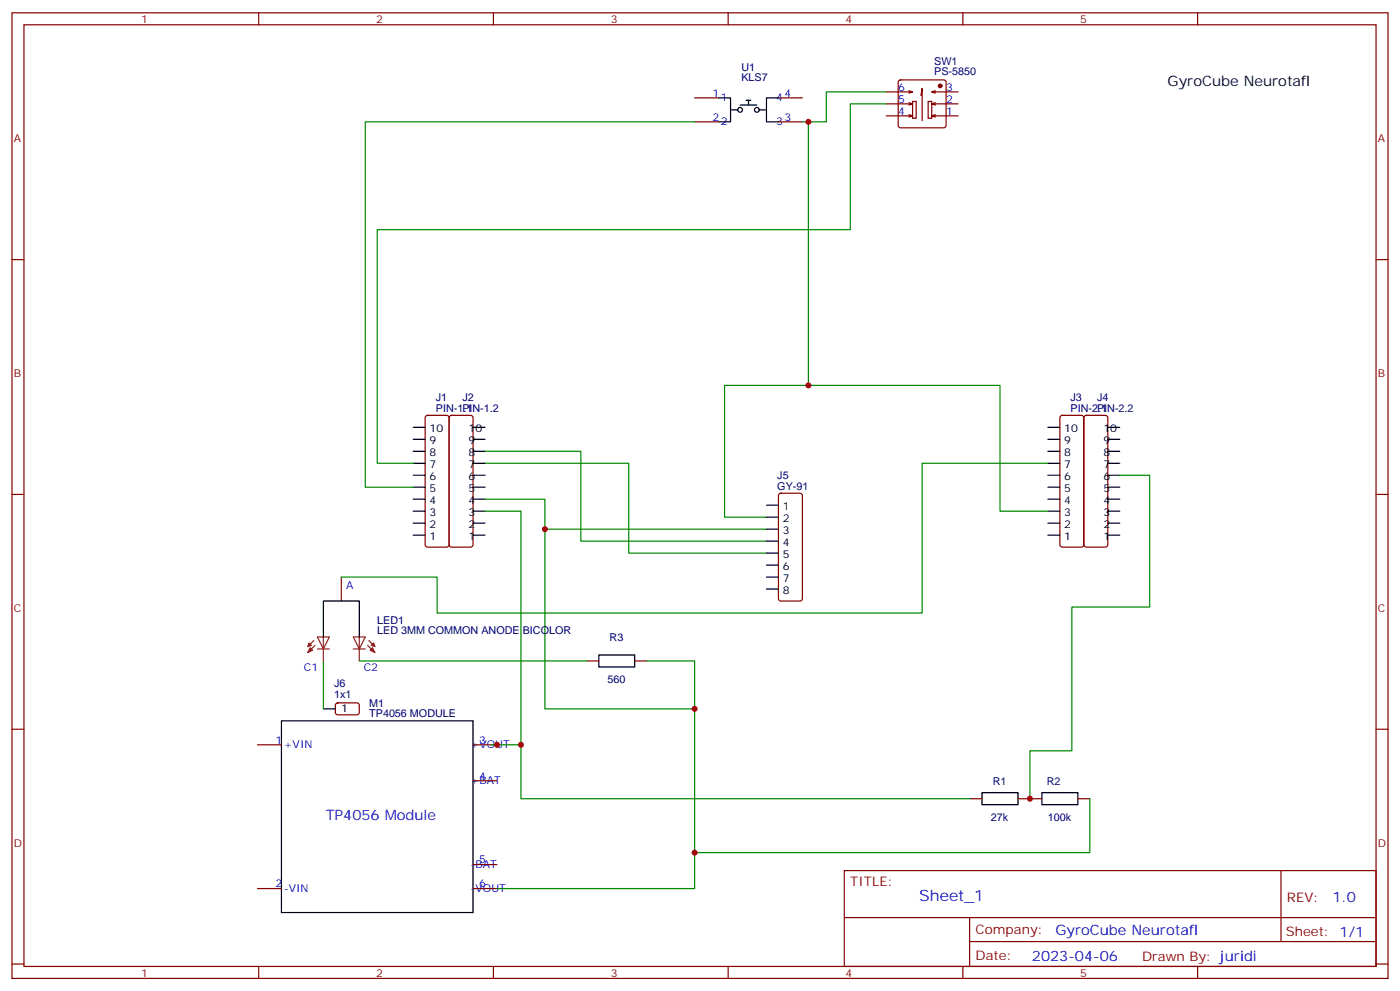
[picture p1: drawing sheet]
<svg xmlns="http://www.w3.org/2000/svg" width="412mm" height="292mm" viewBox="0 0 412 292" stroke-linecap="round" stroke-linejoin="round" font-family="sans-serif">
<g fill="none" stroke="#870000" stroke-width=".35">
<path d="M3.5 3.8h405.4v284.3h-405.4zM7.1 7.3h398.2v277.3h-398.2zM76.2 3.8v3.5M145.3 3.8v3.5M214.5 3.8v3.5M283.6 3.8v3.5M352.8 3.8v3.5M204.6 28.8h7.1M204.6 35.9h7.1M229.3 28.8h7.1M229.3 35.9h7.1M261.1 34.1h7.7l-1 .4"/>
<path d="M261.1 30.6h7.7l-1 .3M261.1 27.1h7.7l-1 .3M264.8 23.7l.5-.2h12.7l.5 .2 .2 .5v12.7l-.2 .5-.5 .2h-12.7l-.5-.2-.2-.5v-12.7zM267.8 33.8l1 .3M267.8 30.2l1 .4M267.8 26.7l1 .4M268.8 29.9h1.1v4.9h-1.1zM271.3 28.1l.3-2.1v9.5M273.4 29.9h1.1v4.9h-1.1zM275.5 33.8l-1 .3M275.5 30.2l-1 .4M275.5 26.7l-1 .4"/>
<path d="M282.2 34.1h-7.7l1 .4M282.2 30.6h-7.7l1 .3M282.2 27.1h-7.7l1 .3M3.5 76.4h3.6M405.3 76.4h3.6M125.5 122.5l.4-.2h5.7l.5 .2 .2 .5v37.4l-.2 .5-.5 .2h-5.7l-.5-.2-.2-.5v-37.4zM132.5 122.5l.5-.2h5.6l.5 .2 .2 .5v37.4l-.2 .5-.5 .2h-5.6l-.5-.2-.2-.5v-37.4zM312.4 122.5l.5-.2h5.7l.5 .2 .2 .5v37.4l-.3 .5-.4 .2h-5.7l-.5-.2-.2-.5v-37.4zM319.5 122.5l.5-.2h5.6l.5 .2 .2 .5v37.4l-.2 .5-.5 .2h-5.6l-.5-.2-.2-.5v-37.4zM3.5 145.6h3.6M229.5 145.4l.5-.2h5.7l.5 .2 .2 .5v30.4l-.3 .5-.4 .2h-5.7l-.5-.2-.2-.5v-30.4zM405.3 145.6h3.6"/>
<path d="M100.5 169.9v7.1M172.9 194.6h3.5M187 194.6h3.5M3.5 214.7h3.6M75.8 219.3h7.1M99 207.2l.5-.2h5.9l.4 .7v2.4l-.7 .4-5.9-.1-.4-.6v-2.1zM139.3 219.3h7.1M405.3 214.7h3.6M139.3 229.9h7.1M285.8 235.2h3.5M299.9 235.2h7M317.5 235.2h3.5"/>
<path d="M139.3 254.6h7.1M248.7 256.4h156.6v28.2h-156.6zM377.3 256.4v20.9M75.8 261.7h7.1M139.3 261.7h7.1M248.7 270.2h156.5M285.6 277.3h119.6M285.6 270.2v14.1M3.5 283.9h3.6M76.2 284.6v3.5M145.3 284.6v3.5M214.5 284.6v3.5"/>
<path d="M283.6 284.6v3.5M352.8 284.6v3.5M405.3 283.9h3.6"/>
</g>
<circle cx="276.9" cy="25.3" r=".53" fill="#870000" stroke="#870000" stroke-width=".35"/>
<g fill="none" stroke="#000" stroke-width=".35">
<path d="M211.7 28.8h3.5v7.1h-3.5M215.2 32.3h2.1M218 30.9h5M219.8 29.5h1.4M220.5 29.5v1.4M223.7 32.3h2.1M229.3 28.8h-3.5v7.1h3.5M121.7 139.9h3.5M121.7 136.4h3.5M121.7 132.9h3.5M121.7 129.4h3.5M121.7 125.8h3.5"/>
<path d="M139.3 139.9h3.6M139.3 136.4h3.6M139.3 132.9h3.6M139.3 129.4h3.6M139.3 125.8h3.6M308.7 139.9h3.5M308.7 136.4h3.5M308.7 132.9h3.5M308.7 129.4h3.5M308.7 125.8h3.5M326.3 139.9h3.5M326.3 136.4h3.5"/>
<path d="M326.3 132.9h3.5M326.3 129.4h3.5M326.3 125.8h3.5M121.7 157.6h3.5M121.7 154.1h3.5M121.7 150.5h3.5M121.7 147h3.5M121.7 143.5h3.5M139.3 157.6h3.6M139.3 154.1h3.6M139.3 150.5h3.6M139.3 147h3.6"/>
<path d="M139.3 143.5h3.6M225.8 148.8h3.5M225.8 152.3h3.5M225.8 155.8h3.5M225.8 159.3h3.5M308.7 157.6h3.5M308.7 154.1h3.5M308.7 150.5h3.5M308.7 147h3.5M308.7 143.5h3.5M326.3 157.6h3.5M326.3 154.1h3.5"/>
<path d="M326.3 150.5h3.5M326.3 147h3.5M326.3 143.5h3.5M225.8 162.9h3.5M225.8 166.4h3.5M225.8 169.9h3.5M225.8 173.5h3.5M95.2 187.6v-10.6h10.6v10.6M176.4 192.9h10.6v3.5h-10.6zM82.9 212.3h56.4v56.4h-56.4zM95.2 208.7h3.6M289.3 233.4h10.6v3.6h-10.6z"/>
<path d="M306.9 233.4h10.6v3.6h-10.6z"/>
<circle cx="218" cy="32.3" r=".71"/>
<circle cx="223" cy="32.3" r=".71"/>
</g>
<g fill="none" stroke="#008700" stroke-width=".35">
<path d="M204.6 35.9h-97v107.6h14.1M236.4 35.9h1.7v77.6h-24.7v38.8h12.4M261.1 30.6h-10.6v37h-139.4v68.8h10.6M261.1 27.1h-17.7v8.8h-5.3M238.1 113.5h56.5v37h14.1M142.9 132.9h28.2v26.4h54.7M142.9 136.4h42.3v26.5h40.6M308.7 136.4h-37.1v44.1h-142.8v-10.6h-28.3M329.8 139.9h8.9v38.9h-23v42.3h-12.3v14.1M142.9 147h17.6v8.8h65.3M142.9 150.5h10.6v68.8h-8.9M160.5 155.8v52.9h44.1"/>
<path d="M95.2 195v13.7M105.8 194.6h67.1M190.5 194.6h14.1v14.1M153.5 219.3v15.9h132.3M204.6 208.7v53h-58.2M321 235.2v15.9h-116.4"/>
</g>
<path d="M92.4 188.6l-1.7 1.8M92.8 190l-2.1 2.2M93.5 191.1h3.5M93.5 187.6h3.5l-1.8 3.5zM95.2 187.6v3.5M95.2 191.5v3.5M104.1 187.6h3.5l-1.8 3.5zM104.1 191.1h3.5M105.8 187.6v7M108.3 190l2.1 2.2M108.7 188.6l1.7 1.8" fill="none" stroke="#8c2424" stroke-width=".35"/>
<g fill="#8c2424" stroke="#8c2424" stroke-width=".35">
<path d="M109.4 190l.7-.7 .3 1.1z"/>
<path d="M109.7 190.7l.7 1.5-1.4-.7z"/>
<path d="M91 189.3l.7 .7-1 .4z"/>
<path d="M91.4 190.7l.7 .8-1.4 .7z"/>
</g>
<g fill="#c00">
<circle cx="204.6" cy="208.7" r=".88"/>
<circle cx="160.5" cy="155.8" r=".88"/>
<circle cx="303.4" cy="235.2" r=".88"/>
<circle cx="204.6" cy="251.1" r=".88"/>
<circle cx="238.1" cy="113.5" r=".88"/>
<circle cx="153.5" cy="219.3" r=".88"/>
<circle cx="146.4" cy="219.3" r=".88"/>
<circle cx="238.1" cy="35.9" r=".88"/>
</g>
<text font-size="4.6" fill="#00f" x="270.8" y="265.4">Sheet_1</text>
<text font-size="4.2" x="344" y="25.3">GyroCube Neurotafl</text>
<g font-size="4.2" fill="#00f">
<text x="96" y="241.5">TP4056 Module</text>
<text x="392.5" y="265.6">1.0</text>
<text x="310.9" y="275.2">GyroCube Neurotafl</text>
<text x="304" y="283">2023-04-06</text>
</g>
<g font-size="3.9" fill="#800">
<text x="250.5" y="260.9">TITLE:</text>
<text x="379.1" y="265.6">REV:</text>
<text x="287.4" y="275.1">Company:</text>
<text x="378.7" y="275.8">Sheet: 1/1</text>
<text x="287.4" y="282.8">Date:</text>
<text x="336.4" y="282.9">Drawn By: juridi</text>
</g>
<g font-size="3.2" fill="#800">
<text x="41.6" y="6.8">1</text>
<text x="110.8" y="6.8">2</text>
<text x="179.9" y="6.8">3</text>
<text x="249.1" y="6.8">4</text>
<text x="318.2" y="6.8">5</text>
<text x="4.1" y="41.9">A</text>
<text x="405.9" y="41.9">A</text>
<text x="4.1" y="111">B</text>
<text x="405.9" y="111">B</text>
<text x="4.1" y="180.2">C</text>
<text x="405.9" y="180.2">C</text>
<text x="4.1" y="249.3">D</text>
<text x="405.9" y="249.3">D</text>
<text x="41.6" y="287.6">1</text>
<text x="110.8" y="287.6">2</text>
<text x="179.9" y="287.6">3</text>
<text x="249.1" y="287.6">4</text>
<text x="318.2" y="287.6">5</text>
</g>
<g font-size="3.2" fill="#000080">
<text x="218.4" y="24">KLS7</text>
<text x="218.4" y="20.8">U1</text>
<text x="275.2" y="22.2">PS-5850</text>
<text x="275.2" y="19">SW1</text>
<text x="128.4" y="118.1">J1</text>
<text x="136.2" y="118.1">J2</text>
<text x="315.4" y="118.1">J3</text>
<text x="323.2" y="118.1">J4</text>
<text x="128.4" y="121.2">PIN-1.1</text>
<text x="136.2" y="121.2">PIN-1.2</text>
<text x="315.4" y="121.2">PIN-2.1</text>
<text x="323.2" y="121.2">PIN-2.2</text>
<text x="229" y="141">J5</text>
<text x="229" y="144.2">GY-91</text>
<text x="111.1" y="183.6">LED1</text>
<text x="111.1" y="186.8">LED 3MM COMMON ANODE BICOLOR</text>
<text x="179.6" y="188.6">R3</text>
<text x="98.4" y="202.4">J6</text>
<text x="178.9" y="201.1">560</text>
<text x="98.4" y="205.6">1x1</text>
<text x="108.8" y="208.2">M1</text>
<text x="108.8" y="211.2">TP4056 MODULE</text>
<text x="292.5" y="231.1">R1</text>
<text x="308.3" y="231.1">R2</text>
<text x="291.9" y="241.6">27k</text>
<text x="308.6" y="241.6">100k</text>
</g>
<g font-size="3.2" fill="#00f">
<text x="209.9" y="28.5">1</text>
<text x="212.4" y="29.9">1</text>
<text x="228.6" y="29.9">4</text>
<text x="231.1" y="28.5">4</text>
<text x="264.6" y="26.7">6</text>
<text x="278.7" y="26.7">3</text>
<text x="209.9" y="35.5">2</text>
<text x="231.1" y="35.5">3</text>
<text x="264.6" y="33.8">4</text>
<text x="264.6" y="30.2">5</text>
<text x="278.7" y="33.8">1</text>
<text x="278.7" y="30.2">2</text>
<text x="212.4" y="36.9">2</text>
<text x="228.6" y="36.9">3</text>
<text x="102" y="173.5">A</text>
<text x="89.5" y="197.7">C1</text>
<text x="107.2" y="197.7">C2</text>
<text x="81.1" y="219">1</text>
<text x="83.6" y="220.4">+VIN</text>
<text x="138.6" y="220.4">+VOUT</text>
<text x="141.1" y="219">3</text>
<text x="138.6" y="231">+BAT</text>
<text x="141.1" y="229.6">4</text>
<text x="138.6" y="255.7">-BAT</text>
<text x="141.1" y="254.2">5</text>
<text x="81.1" y="261.3">2</text>
<text x="83.6" y="262.7">-VIN</text>
<text x="138.6" y="262.7">-VOUT</text>
<text x="141.1" y="261.3">6</text>
</g>
<g font-size="3.2">
<text x="126.5" y="130.8">9</text>
<text x="126.5" y="127.2">10</text>
<text x="138" y="130.8">9</text>
<text x="138" y="127.2">10</text>
<text x="313.5" y="130.8">9</text>
<text x="313.5" y="127.2">10</text>
<text x="325" y="130.8">9</text>
<text x="325" y="127.2">10</text>
<text x="126.5" y="137.8">7</text>
<text x="126.5" y="134.3">8</text>
<text x="138" y="137.8">7</text>
<text x="138" y="134.3">8</text>
<text x="313.5" y="137.8">7</text>
<text x="313.5" y="134.3">8</text>
<text x="325" y="137.8">7</text>
<text x="325" y="134.3">8</text>
<text x="126.5" y="141.4">6</text>
<text x="138" y="141.4">6</text>
<text x="313.5" y="141.4">6</text>
<text x="325" y="141.4">6</text>
<text x="126.5" y="148.4">4</text>
<text x="126.5" y="144.9">5</text>
<text x="138" y="148.4">4</text>
<text x="138" y="144.9">5</text>
<text x="313.5" y="148.4">4</text>
<text x="313.5" y="144.9">5</text>
<text x="325" y="148.4">4</text>
<text x="325" y="144.9">5</text>
<text x="126.5" y="155.5">2</text>
<text x="126.5" y="151.9">3</text>
<text x="138" y="155.5">2</text>
<text x="138" y="151.9">3</text>
<text x="230.6" y="150.2">1</text>
<text x="230.6" y="153.7">2</text>
<text x="313.5" y="155.5">2</text>
<text x="313.5" y="151.9">3</text>
<text x="325" y="155.5">2</text>
<text x="325" y="151.9">3</text>
<text x="126.5" y="159">1</text>
<text x="138" y="159">1</text>
<text x="230.6" y="157.2">3</text>
<text x="230.6" y="160.8">4</text>
<text x="313.5" y="159">1</text>
<text x="325" y="159">1</text>
<text x="230.6" y="164.3">5</text>
<text x="230.6" y="167.8">6</text>
<text x="230.6" y="171.3">7</text>
<text x="230.6" y="174.9">8</text>
<text x="100.5" y="209.8">1</text>
</g>
</svg>
